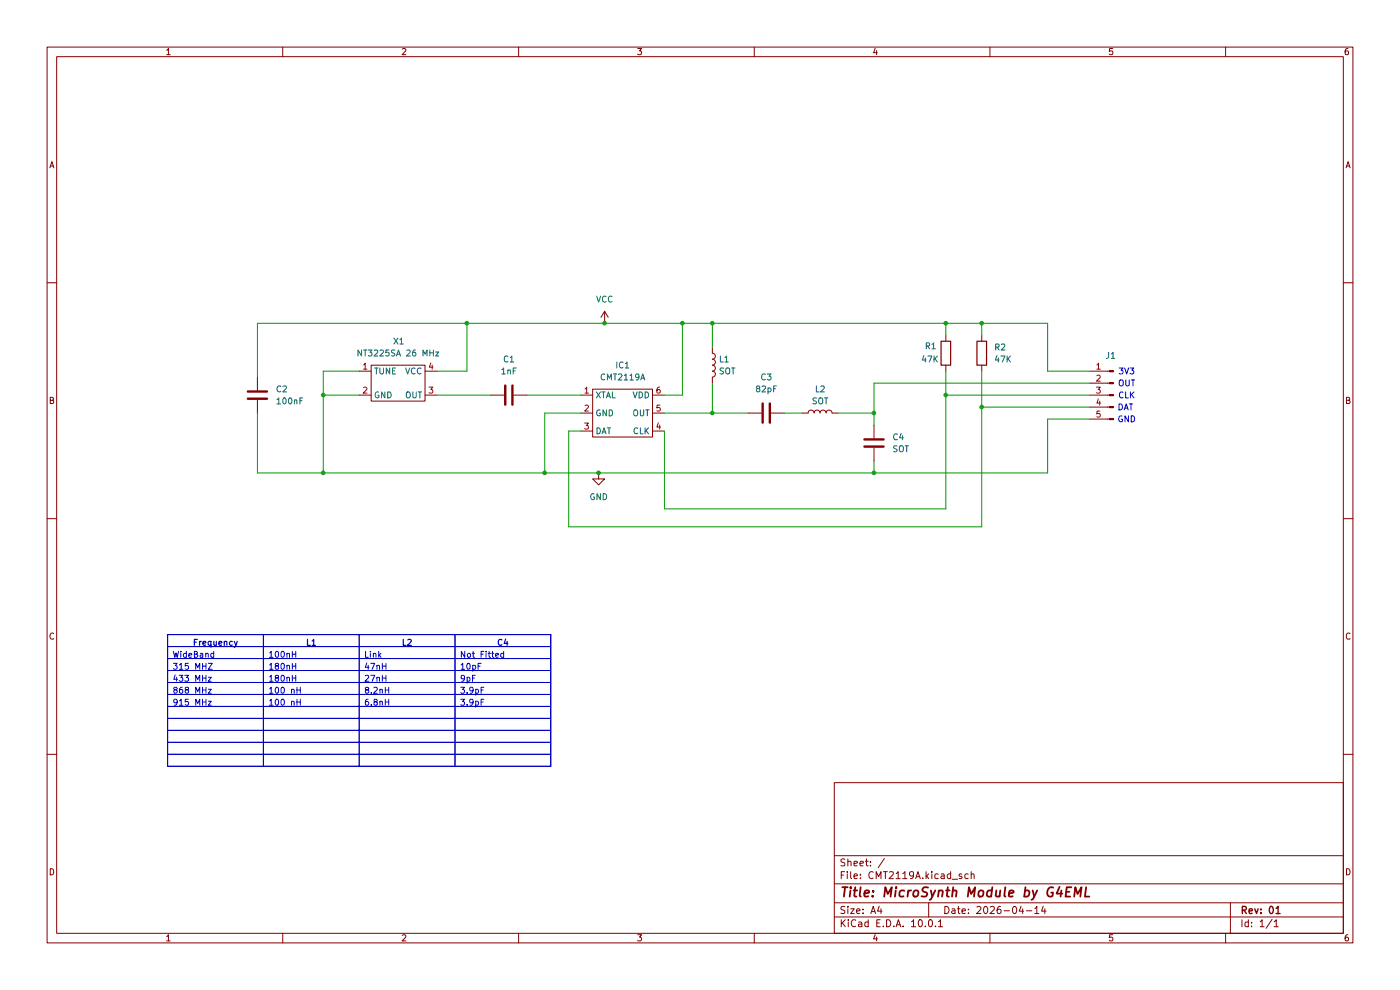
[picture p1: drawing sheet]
(kicad_sch
 (version 20260306)
 (generator "eeschema")
 (generator_version "10.0")
 (paper "A4")
 (title_block
  (title "MicroSynth Module by G4EML")
  (date "2026-04-14")
  (rev "01"))
 (lib_symbols
  (symbol "Connector:Conn_01x05_Pin"
   (pin_names
    (offset 1.016) (hide yes)) (exclude_from_sim no) (in_bom yes) (on_board yes)
   (in_pos_files yes)
   (duplicate_pin_numbers_are_jumpers no)
   (property "Reference" "J" (at 0 7.62 0) (show_name no) (do_not_autoplace no) (effects (font (size 1.27 1.27))))
   (property "Value" "Conn_01x05_Pin" (at 0 -7.62 0) (show_name no) (do_not_autoplace no) (effects (font (size 1.27 1.27))))
   (property "Footprint" "" (at 0 0 0) (show_name no) (do_not_autoplace no) (hide yes) (effects (font (size 1.27 1.27))))
   (property "Datasheet" "" (at 0 0 0) (show_name no) (do_not_autoplace no) (hide yes) (effects (font (size 1.27 1.27))))
   (property "Description" "Generic connector, single row, 01x05, script generated" (at 0 0 0) (show_name no) (do_not_autoplace no) (hide yes) (effects (font (size 1.27 1.27))))
   (property "ki_locked" "" (at 0 0 0) (show_name no) (do_not_autoplace no) (effects (font (size 1.27 1.27))))
   (symbol "Conn_01x05_Pin_1_1"
    (rectangle (start 0.8636 5.207) (end 0 4.953) (stroke (width 0.1524) (type default)) (fill (type outline)))
    (rectangle (start 0.8636 2.667) (end 0 2.413) (stroke (width 0.1524) (type default)) (fill (type outline)))
    (rectangle (start 0.8636 0.127) (end 0 -0.127) (stroke (width 0.1524) (type default)) (fill (type outline)))
    (rectangle (start 0.8636 -2.413) (end 0 -2.667) (stroke (width 0.1524) (type default)) (fill (type outline)))
    (rectangle (start 0.8636 -4.953) (end 0 -5.207) (stroke (width 0.1524) (type default)) (fill (type outline)))
    (polyline (pts (xy 1.27 5.08) (xy 0.8636 5.08)) (stroke (width 0.1524) (type default)) (fill (type none)))
    (polyline (pts (xy 1.27 2.54) (xy 0.8636 2.54)) (stroke (width 0.1524) (type default)) (fill (type none)))
    (polyline (pts (xy 1.27 0) (xy 0.8636 0)) (stroke (width 0.1524) (type default)) (fill (type none)))
    (polyline (pts (xy 1.27 -2.54) (xy 0.8636 -2.54)) (stroke (width 0.1524) (type default)) (fill (type none)))
    (polyline (pts (xy 1.27 -5.08) (xy 0.8636 -5.08)) (stroke (width 0.1524) (type default)) (fill (type none)))
    (pin passive line (at 5.08 5.08 180) (length 3.81) (name "Pin_1" (effects (font (size 1.27 1.27)))) (number "1" (effects (font (size 1.27 1.27)))))
    (pin passive line (at 5.08 2.54 180) (length 3.81) (name "Pin_2" (effects (font (size 1.27 1.27)))) (number "2" (effects (font (size 1.27 1.27)))))
    (pin passive line (at 5.08 0 180) (length 3.81) (name "Pin_3" (effects (font (size 1.27 1.27)))) (number "3" (effects (font (size 1.27 1.27)))))
    (pin passive line (at 5.08 -2.54 180) (length 3.81) (name "Pin_4" (effects (font (size 1.27 1.27)))) (number "4" (effects (font (size 1.27 1.27)))))
    (pin passive line (at 5.08 -5.08 180) (length 3.81) (name "Pin_5" (effects (font (size 1.27 1.27)))) (number "5" (effects (font (size 1.27 1.27))))))
   (embedded_fonts no))
  (symbol "Device:C"
   (pin_numbers (hide yes))
   (pin_names
    (offset 0.254)) (exclude_from_sim no) (in_bom yes) (on_board yes)
   (in_pos_files yes)
   (duplicate_pin_numbers_are_jumpers no)
   (property "Reference" "C" (at 0.635 2.54 0) (show_name no) (do_not_autoplace no) (effects (font (size 1.27 1.27)) (justify left)))
   (property "Value" "C" (at 0.635 -2.54 0) (show_name no) (do_not_autoplace no) (effects (font (size 1.27 1.27)) (justify left)))
   (property "Footprint" "" (at 0.9652 -3.81 0) (show_name no) (do_not_autoplace no) (hide yes) (effects (font (size 1.27 1.27))))
   (property "Datasheet" "" (at 0 0 0) (show_name no) (do_not_autoplace no) (hide yes) (effects (font (size 1.27 1.27))))
   (property "Description" "Unpolarized capacitor" (at 0 0 0) (show_name no) (do_not_autoplace no) (hide yes) (effects (font (size 1.27 1.27))))
   (symbol "C_0_1"
    (polyline (pts (xy -2.032 0.762) (xy 2.032 0.762)) (stroke (width 0.508) (type default)) (fill (type none)))
    (polyline (pts (xy -2.032 -0.762) (xy 2.032 -0.762)) (stroke (width 0.508) (type default)) (fill (type none))))
   (symbol "C_1_1"
    (pin passive line (at 0 3.81 270) (length 2.794) (name "" (effects (font (size 1.27 1.27)))) (number "1" (effects (font (size 1.27 1.27)))))
    (pin passive line (at 0 -3.81 90) (length 2.794) (name "" (effects (font (size 1.27 1.27)))) (number "2" (effects (font (size 1.27 1.27))))))
   (embedded_fonts no))
  (symbol "Device:L"
   (pin_numbers (hide yes))
   (pin_names
    (offset 1.016) (hide yes)) (exclude_from_sim no) (in_bom yes) (on_board yes)
   (in_pos_files yes)
   (duplicate_pin_numbers_are_jumpers no)
   (property "Reference" "L" (at -1.27 0 90) (show_name no) (do_not_autoplace no) (effects (font (size 1.27 1.27))))
   (property "Value" "L" (at 1.905 0 90) (show_name no) (do_not_autoplace no) (effects (font (size 1.27 1.27))))
   (property "Footprint" "" (at 0 0 0) (show_name no) (do_not_autoplace no) (hide yes) (effects (font (size 1.27 1.27))))
   (property "Datasheet" "" (at 0 0 0) (show_name no) (do_not_autoplace no) (hide yes) (effects (font (size 1.27 1.27))))
   (property "Description" "Inductor" (at 0 0 0) (show_name no) (do_not_autoplace no) (hide yes) (effects (font (size 1.27 1.27))))
   (symbol "L_0_1"
    (arc (start 0 2.54) (mid 0.6323 1.905) (end 0 1.27) (stroke (width 0) (type default)) (fill (type none)))
    (arc (start 0 1.27) (mid 0.6323 0.635) (end 0 0) (stroke (width 0) (type default)) (fill (type none)))
    (arc (start 0 0) (mid 0.6323 -0.635) (end 0 -1.27) (stroke (width 0) (type default)) (fill (type none)))
    (arc (start 0 -1.27) (mid 0.6323 -1.905) (end 0 -2.54) (stroke (width 0) (type default)) (fill (type none))))
   (symbol "L_1_1"
    (pin passive line (at 0 3.81 270) (length 1.27) (name "1" (effects (font (size 1.27 1.27)))) (number "1" (effects (font (size 1.27 1.27)))))
    (pin passive line (at 0 -3.81 90) (length 1.27) (name "2" (effects (font (size 1.27 1.27)))) (number "2" (effects (font (size 1.27 1.27))))))
   (embedded_fonts no))
  (symbol "Device:R"
   (pin_numbers (hide yes))
   (pin_names
    (offset 0)) (exclude_from_sim no) (in_bom yes) (on_board yes)
   (in_pos_files yes)
   (duplicate_pin_numbers_are_jumpers no)
   (property "Reference" "R" (at 2.032 0 90) (show_name no) (do_not_autoplace no) (effects (font (size 1.27 1.27))))
   (property "Value" "R" (at 0 0 90) (show_name no) (do_not_autoplace no) (effects (font (size 1.27 1.27))))
   (property "Footprint" "" (at -1.778 0 90) (show_name no) (do_not_autoplace no) (hide yes) (effects (font (size 1.27 1.27))))
   (property "Datasheet" "" (at 0 0 0) (show_name no) (do_not_autoplace no) (hide yes) (effects (font (size 1.27 1.27))))
   (property "Description" "Resistor" (at 0 0 0) (show_name no) (do_not_autoplace no) (hide yes) (effects (font (size 1.27 1.27))))
   (symbol "R_0_1"
    (rectangle (start -1.016 -2.54) (end 1.016 2.54) (stroke (width 0.254) (type default)) (fill (type none))))
   (symbol "R_1_1"
    (pin passive line (at 0 3.81 270) (length 1.27) (name "" (effects (font (size 1.27 1.27)))) (number "1" (effects (font (size 1.27 1.27)))))
    (pin passive line (at 0 -3.81 90) (length 1.27) (name "" (effects (font (size 1.27 1.27)))) (number "2" (effects (font (size 1.27 1.27))))))
   (embedded_fonts no))
  (symbol "G4EML:CMT2119A" (exclude_from_sim no) (in_bom yes) (on_board yes)
   (in_pos_files yes)
   (duplicate_pin_numbers_are_jumpers no)
   (property "Reference" "IC" (at -1.016 6.096 0) (show_name no) (do_not_autoplace no) (effects (font (size 1.27 1.27))))
   (property "Value" "CMT2119A" (at 0 -6.35 0) (show_name no) (do_not_autoplace no) (effects (font (size 1.27 1.27))))
   (property "Footprint" "Package_TO_SOT_SMD:SOT-23-6" (at 0 0 0) (show_name no) (do_not_autoplace no) (hide yes) (effects (font (size 1.27 1.27))))
   (property "Datasheet" "" (at 0 0 0) (show_name no) (do_not_autoplace no) (hide yes) (effects (font (size 1.27 1.27))))
   (property "Description" "" (at 0 0 0) (show_name no) (do_not_autoplace no) (hide yes) (effects (font (size 1.27 1.27))))
   (symbol "CMT2119A_0_1"
    (rectangle (start -6.35 5.08) (end 6.35 -5.08) (stroke (width 0) (type default)) (fill (type none))))
   (symbol "CMT2119A_1_1"
    (pin input line (at -8.89 3.81 0) (length 2.54) (name "XTAL" (effects (font (size 1.27 1.27)))) (number "1" (effects (font (size 1.27 1.27)))))
    (pin power_in line (at -8.89 0 0) (length 2.54) (name "GND" (effects (font (size 1.27 1.27)))) (number "2" (effects (font (size 1.27 1.27)))))
    (pin bidirectional line (at -8.89 -3.81 0) (length 2.54) (name "DAT" (effects (font (size 1.27 1.27)))) (number "3" (effects (font (size 1.27 1.27)))))
    (pin input line (at 8.89 -3.81 180) (length 2.54) (name "CLK" (effects (font (size 1.27 1.27)))) (number "4" (effects (font (size 1.27 1.27)))))
    (pin output line (at 8.89 0 180) (length 2.54) (name "OUT" (effects (font (size 1.27 1.27)))) (number "5" (effects (font (size 1.27 1.27)))))
    (pin power_in line (at 8.89 3.81 180) (length 2.54) (name "VDD" (effects (font (size 1.27 1.27)))) (number "6" (effects (font (size 1.27 1.27))))))
   (embedded_fonts no))
  (symbol "G4EML:NT3225SA" (exclude_from_sim no) (in_bom yes) (on_board yes)
   (in_pos_files yes)
   (duplicate_pin_numbers_are_jumpers no)
   (property "Reference" "X" (at 0.508 4.826 0) (show_name no) (do_not_autoplace no) (effects (font (size 1.27 1.27))))
   (property "Value" "NT3225SA" (at 2.032 -5.334 0) (show_name no) (do_not_autoplace no) (effects (font (size 1.27 1.27))))
   (property "Footprint" "Crystal:Crystal_SMD_3225-4Pin_3.2x2.5mm" (at 0 0 0) (show_name no) (do_not_autoplace no) (hide yes) (effects (font (size 1.27 1.27))))
   (property "Datasheet" "" (at 0 0 0) (show_name no) (do_not_autoplace no) (hide yes) (effects (font (size 1.27 1.27))))
   (property "Description" "" (at 0 0 0) (show_name no) (do_not_autoplace no) (hide yes) (effects (font (size 1.27 1.27))))
   (symbol "NT3225SA_0_1"
    (rectangle (start -3.81 3.81) (end 7.62 -3.81) (stroke (width 0) (type default)) (fill (type none))))
   (symbol "NT3225SA_1_1"
    (pin input line (at -6.35 2.54 0) (length 2.54) (name "TUNE" (effects (font (size 1.27 1.27)))) (number "1" (effects (font (size 1.27 1.27)))))
    (pin power_in line (at -6.35 -2.54 0) (length 2.54) (name "GND" (effects (font (size 1.27 1.27)))) (number "2" (effects (font (size 1.27 1.27)))))
    (pin output line (at 10.16 -2.54 180) (length 2.54) (name "OUT" (effects (font (size 1.27 1.27)))) (number "3" (effects (font (size 1.27 1.27)))))
    (pin output line (at 10.16 2.54 180) (length 2.54) (name "VCC" (effects (font (size 1.27 1.27)))) (number "4" (effects (font (size 1.27 1.27))))))
   (embedded_fonts no))
  (symbol "power:GND"
   (power global)
   (pin_numbers (hide yes))
   (pin_names
    (offset 0) (hide yes)) (exclude_from_sim no) (in_bom yes) (on_board yes)
   (in_pos_files yes)
   (duplicate_pin_numbers_are_jumpers no)
   (property "Reference" "#PWR" (at 0 -6.35 0) (show_name no) (do_not_autoplace no) (hide yes) (effects (font (size 1.27 1.27))))
   (property "Value" "GND" (at 0 -3.81 0) (show_name no) (do_not_autoplace no) (effects (font (size 1.27 1.27))))
   (property "Footprint" "" (at 0 0 0) (show_name no) (do_not_autoplace no) (hide yes) (effects (font (size 1.27 1.27))))
   (property "Datasheet" "" (at 0 0 0) (show_name no) (do_not_autoplace no) (hide yes) (effects (font (size 1.27 1.27))))
   (property "Description" "Power symbol creates a global label with name \"GND\" , ground" (at 0 0 0) (show_name no) (do_not_autoplace no) (hide yes) (effects (font (size 1.27 1.27))))
   (symbol "GND_0_1"
    (polyline (pts (xy 0 0) (xy 0 -1.27) (xy 1.27 -1.27) (xy 0 -2.54) (xy -1.27 -1.27) (xy 0 -1.27)) (stroke (width 0) (type default)) (fill (type none))))
   (symbol "GND_1_1"
    (pin power_in line (at 0 0 270) (length 0) (name "" (effects (font (size 1.27 1.27)))) (number "1" (effects (font (size 1.27 1.27))))))
   (embedded_fonts no))
  (symbol "power:VCC"
   (power global)
   (pin_numbers (hide yes))
   (pin_names
    (offset 0) (hide yes)) (exclude_from_sim no) (in_bom yes) (on_board yes)
   (in_pos_files yes)
   (duplicate_pin_numbers_are_jumpers no)
   (property "Reference" "#PWR" (at 0 -3.81 0) (show_name no) (do_not_autoplace no) (hide yes) (effects (font (size 1.27 1.27))))
   (property "Value" "VCC" (at 0 3.556 0) (show_name no) (do_not_autoplace no) (effects (font (size 1.27 1.27))))
   (property "Footprint" "" (at 0 0 0) (show_name no) (do_not_autoplace no) (hide yes) (effects (font (size 1.27 1.27))))
   (property "Datasheet" "" (at 0 0 0) (show_name no) (do_not_autoplace no) (hide yes) (effects (font (size 1.27 1.27))))
   (property "Description" "Power symbol creates a global label with name \"VCC\"" (at 0 0 0) (show_name no) (do_not_autoplace no) (hide yes) (effects (font (size 1.27 1.27))))
   (symbol "VCC_0_1"
    (polyline (pts (xy -0.762 1.27) (xy 0 2.54)) (stroke (width 0) (type default)) (fill (type none)))
    (polyline (pts (xy 0 2.54) (xy 0.762 1.27)) (stroke (width 0) (type default)) (fill (type none)))
    (polyline (pts (xy 0 0) (xy 0 2.54)) (stroke (width 0) (type default)) (fill (type none))))
   (symbol "VCC_1_1"
    (pin power_in line (at 0 0 90) (length 0) (name "" (effects (font (size 1.27 1.27)))) (number "1" (effects (font (size 1.27 1.27))))))
   (embedded_fonts no)))
 (text "CLK"
  (exclude_from_sim no)
  (at 239.014 84.074 0)
  (effects (font (size 1.27 1.27))))
 (text "3V3"
  (exclude_from_sim no)
  (at 239.014 78.994 0)
  (effects (font (size 1.27 1.27))))
 (text "DAT"
  (exclude_from_sim no)
  (at 238.76 86.614 0)
  (effects (font (size 1.27 1.27))))
 (text "OUT"
  (exclude_from_sim no)
  (at 239.014 81.534 0)
  (effects (font (size 1.27 1.27))))
 (text "GND"
  (exclude_from_sim no)
  (at 239.014 89.154 0)
  (effects (font (size 1.27 1.27))))
 (junction
  (at 208.28 86.36)
  (diameter 0)
  (color 0 0 0 0))
 (junction
  (at 144.78 68.58)
  (diameter 0)
  (color 0 0 0 0))
 (junction
  (at 99.06 68.58)
  (diameter 0)
  (color 0 0 0 0))
 (junction
  (at 128.27 68.58)
  (diameter 0)
  (color 0 0 0 0))
 (junction
  (at 127 100.33)
  (diameter 0)
  (color 0 0 0 0))
 (junction
  (at 185.42 87.63)
  (diameter 0)
  (color 0 0 0 0))
 (junction
  (at 151.13 87.63)
  (diameter 0)
  (color 0 0 0 0))
 (junction
  (at 200.66 68.58)
  (diameter 0)
  (color 0 0 0 0))
 (junction
  (at 208.28 68.58)
  (diameter 0)
  (color 0 0 0 0))
 (junction
  (at 68.58 83.82)
  (diameter 0)
  (color 0 0 0 0))
 (junction
  (at 115.57 100.33)
  (diameter 0)
  (color 0 0 0 0))
 (junction
  (at 151.13 68.58)
  (diameter 0)
  (color 0 0 0 0))
 (junction
  (at 68.58 100.33)
  (diameter 0)
  (color 0 0 0 0))
 (junction
  (at 200.66 83.82)
  (diameter 0)
  (color 0 0 0 0))
 (junction
  (at 185.42 100.33)
  (diameter 0)
  (color 0 0 0 0))
 (wire
  (pts (xy 120.65 91.44) (xy 123.19 91.44))
  (stroke (width 0) (type default)))
 (wire
  (pts (xy 231.14 88.9) (xy 222.25 88.9))
  (stroke (width 0) (type default)))
 (wire
  (pts (xy 208.28 68.58) (xy 208.28 71.12))
  (stroke (width 0) (type default)))
 (wire
  (pts (xy 200.66 68.58) (xy 208.28 68.58))
  (stroke (width 0) (type default)))
 (wire
  (pts (xy 140.97 107.95) (xy 140.97 91.44))
  (stroke (width 0) (type default)))
 (wire
  (pts (xy 92.71 83.82) (xy 104.14 83.82))
  (stroke (width 0) (type default)))
 (wire
  (pts (xy 76.2 83.82) (xy 68.58 83.82))
  (stroke (width 0) (type default)))
 (wire
  (pts (xy 208.28 86.36) (xy 208.28 111.76))
  (stroke (width 0) (type default)))
 (wire
  (pts (xy 200.66 83.82) (xy 231.14 83.82))
  (stroke (width 0) (type default)))
 (wire
  (pts (xy 222.25 68.58) (xy 222.25 78.74))
  (stroke (width 0) (type default)))
 (wire
  (pts (xy 208.28 78.74) (xy 208.28 86.36))
  (stroke (width 0) (type default)))
 (wire
  (pts (xy 185.42 97.79) (xy 185.42 100.33))
  (stroke (width 0) (type default)))
 (wire
  (pts (xy 120.65 111.76) (xy 120.65 91.44))
  (stroke (width 0) (type default)))
 (wire
  (pts (xy 166.37 87.63) (xy 170.18 87.63))
  (stroke (width 0) (type default)))
 (wire
  (pts (xy 144.78 68.58) (xy 151.13 68.58))
  (stroke (width 0) (type default)))
 (wire
  (pts (xy 208.28 86.36) (xy 231.14 86.36))
  (stroke (width 0) (type default)))
 (wire
  (pts (xy 208.28 68.58) (xy 222.25 68.58))
  (stroke (width 0) (type default)))
 (wire
  (pts (xy 123.19 87.63) (xy 115.57 87.63))
  (stroke (width 0) (type default)))
 (wire
  (pts (xy 140.97 107.95) (xy 200.66 107.95))
  (stroke (width 0) (type default)))
 (wire
  (pts (xy 185.42 100.33) (xy 222.25 100.33))
  (stroke (width 0) (type default)))
 (wire
  (pts (xy 208.28 111.76) (xy 120.65 111.76))
  (stroke (width 0) (type default)))
 (wire
  (pts (xy 231.14 81.28) (xy 185.42 81.28))
  (stroke (width 0) (type default)))
 (wire
  (pts (xy 54.61 68.58) (xy 54.61 80.01))
  (stroke (width 0) (type default)))
 (wire
  (pts (xy 99.06 78.74) (xy 99.06 68.58))
  (stroke (width 0) (type default)))
 (wire
  (pts (xy 111.76 83.82) (xy 123.19 83.82))
  (stroke (width 0) (type default)))
 (wire
  (pts (xy 144.78 83.82) (xy 144.78 68.58))
  (stroke (width 0) (type default)))
 (wire
  (pts (xy 115.57 100.33) (xy 68.58 100.33))
  (stroke (width 0) (type default)))
 (wire
  (pts (xy 151.13 87.63) (xy 158.75 87.63))
  (stroke (width 0) (type default)))
 (wire
  (pts (xy 127 100.33) (xy 115.57 100.33))
  (stroke (width 0) (type default)))
 (wire
  (pts (xy 151.13 68.58) (xy 151.13 73.66))
  (stroke (width 0) (type default)))
 (wire
  (pts (xy 92.71 78.74) (xy 99.06 78.74))
  (stroke (width 0) (type default)))
 (wire
  (pts (xy 128.27 68.58) (xy 144.78 68.58))
  (stroke (width 0) (type default)))
 (wire
  (pts (xy 140.97 83.82) (xy 144.78 83.82))
  (stroke (width 0) (type default)))
 (wire
  (pts (xy 200.66 68.58) (xy 200.66 71.12))
  (stroke (width 0) (type default)))
 (wire
  (pts (xy 185.42 87.63) (xy 177.8 87.63))
  (stroke (width 0) (type default)))
 (wire
  (pts (xy 151.13 68.58) (xy 200.66 68.58))
  (stroke (width 0) (type default)))
 (wire
  (pts (xy 99.06 68.58) (xy 54.61 68.58))
  (stroke (width 0) (type default)))
 (wire
  (pts (xy 200.66 107.95) (xy 200.66 83.82))
  (stroke (width 0) (type default)))
 (wire
  (pts (xy 185.42 90.17) (xy 185.42 87.63))
  (stroke (width 0) (type default)))
 (wire
  (pts (xy 151.13 87.63) (xy 151.13 81.28))
  (stroke (width 0) (type default)))
 (wire
  (pts (xy 76.2 78.74) (xy 68.58 78.74))
  (stroke (width 0) (type default)))
 (wire
  (pts (xy 200.66 78.74) (xy 200.66 83.82))
  (stroke (width 0) (type default)))
 (wire
  (pts (xy 54.61 100.33) (xy 54.61 87.63))
  (stroke (width 0) (type default)))
 (wire
  (pts (xy 185.42 81.28) (xy 185.42 87.63))
  (stroke (width 0) (type default)))
 (wire
  (pts (xy 68.58 83.82) (xy 68.58 100.33))
  (stroke (width 0) (type default)))
 (wire
  (pts (xy 68.58 78.74) (xy 68.58 83.82))
  (stroke (width 0) (type default)))
 (wire
  (pts (xy 99.06 68.58) (xy 128.27 68.58))
  (stroke (width 0) (type default)))
 (wire
  (pts (xy 140.97 87.63) (xy 151.13 87.63))
  (stroke (width 0) (type default)))
 (wire
  (pts (xy 68.58 100.33) (xy 54.61 100.33))
  (stroke (width 0) (type default)))
 (wire
  (pts (xy 222.25 88.9) (xy 222.25 100.33))
  (stroke (width 0) (type default)))
 (wire
  (pts (xy 222.25 78.74) (xy 231.14 78.74))
  (stroke (width 0) (type default)))
 (wire
  (pts (xy 115.57 87.63) (xy 115.57 100.33))
  (stroke (width 0) (type default)))
 (wire
  (pts (xy 127 100.33) (xy 185.42 100.33))
  (stroke (width 0) (type default)))
 (table
  (column_count 4)
  (border
   (external yes)
   (header yes) (stroke (width 0.2032) (type solid)))
  (separators
   (rows yes)
   (cols yes) (stroke (width 0) (type solid)))
  (column_widths 20.32 20.32 20.32 20.32)
  (row_heights 2.54 2.54 2.54 2.54 2.54 2.54 2.54 2.54 2.54 2.54 2.54)
  (cells
   (table_cell "Frequency" (exclude_from_sim no) (at 35.56 134.62 0) (size 20.32 2.54)
    (margins 0.9525 0.9525 0.9525 0.9525)
    (span 1 1) (fill (type none)) (effects (font (size 1.27 1.27) (thickness 0.254)
    (bold yes)) (justify top)))
   (table_cell "L1" (exclude_from_sim no) (at 55.88 134.62 0) (size 20.32 2.54)
    (margins 0.9525 0.9525 0.9525 0.9525)
    (span 1 1) (fill (type none)) (effects (font (size 1.27 1.27) (thickness 0.254)
    (bold yes)) (justify top)))
   (table_cell "L2" (exclude_from_sim no) (at 76.2 134.62 0) (size 20.32 2.54)
    (margins 0.9525 0.9525 0.9525 0.9525)
    (span 1 1) (fill (type none)) (effects (font (size 1.27 1.27) (thickness 0.254)
    (bold yes)) (justify top)))
   (table_cell "C4" (exclude_from_sim no) (at 96.52 134.62 0) (size 20.32 2.54)
    (margins 0.9525 0.9525 0.9525 0.9525)
    (span 1 1) (fill (type none)) (effects (font (size 1.27 1.27) (thickness 0.254)
    (bold yes)) (justify top)))
   (table_cell "WideBand" (exclude_from_sim no) (at 35.56 137.16 0) (size 20.32 2.54)
    (margins 0.9525 0.9525 0.9525 0.9525)
    (span 1 1) (fill (type none)) (effects (font (size 1.27 1.27)) (justify left top)))
   (table_cell "100nH" (exclude_from_sim no) (at 55.88 137.16 0) (size 20.32 2.54)
    (margins 0.9525 0.9525 0.9525 0.9525)
    (span 1 1) (fill (type none)) (effects (font (size 1.27 1.27)) (justify left top)))
   (table_cell "Link" (exclude_from_sim no) (at 76.2 137.16 0) (size 20.32 2.54)
    (margins 0.9525 0.9525 0.9525 0.9525)
    (span 1 1) (fill (type none)) (effects (font (size 1.27 1.27)) (justify left top)))
   (table_cell "Not Fitted" (exclude_from_sim no) (at 96.52 137.16 0) (size 20.32 2.54)
    (margins 0.9525 0.9525 0.9525 0.9525)
    (span 1 1) (fill (type none)) (effects (font (size 1.27 1.27)) (justify left top)))
   (table_cell "315 MHZ" (exclude_from_sim no) (at 35.56 139.7 0) (size 20.32 2.54)
    (margins 0.9525 0.9525 0.9525 0.9525)
    (span 1 1) (fill (type none)) (effects (font (size 1.27 1.27)) (justify left top)))
   (table_cell "180nH" (exclude_from_sim no) (at 55.88 139.7 0) (size 20.32 2.54)
    (margins 0.9525 0.9525 0.9525 0.9525)
    (span 1 1) (fill (type none)) (effects (font (size 1.27 1.27)) (justify left top)))
   (table_cell "47nH" (exclude_from_sim no) (at 76.2 139.7 0) (size 20.32 2.54)
    (margins 0.9525 0.9525 0.9525 0.9525)
    (span 1 1) (fill (type none)) (effects (font (size 1.27 1.27)) (justify left top)))
   (table_cell "10pF" (exclude_from_sim no) (at 96.52 139.7 0) (size 20.32 2.54)
    (margins 0.9525 0.9525 0.9525 0.9525)
    (span 1 1) (fill (type none)) (effects (font (size 1.27 1.27)) (justify left top)))
   (table_cell "433 MHz" (exclude_from_sim no) (at 35.56 142.24 0) (size 20.32 2.54)
    (margins 0.9525 0.9525 0.9525 0.9525)
    (span 1 1) (fill (type none)) (effects (font (size 1.27 1.27)) (justify left top)))
   (table_cell "180nH" (exclude_from_sim no) (at 55.88 142.24 0) (size 20.32 2.54)
    (margins 0.9525 0.9525 0.9525 0.9525)
    (span 1 1) (fill (type none)) (effects (font (size 1.27 1.27)) (justify left top)))
   (table_cell "27nH" (exclude_from_sim no) (at 76.2 142.24 0) (size 20.32 2.54)
    (margins 0.9525 0.9525 0.9525 0.9525)
    (span 1 1) (fill (type none)) (effects (font (size 1.27 1.27)) (justify left top)))
   (table_cell "9pF" (exclude_from_sim no) (at 96.52 142.24 0) (size 20.32 2.54)
    (margins 0.9525 0.9525 0.9525 0.9525)
    (span 1 1) (fill (type none)) (effects (font (size 1.27 1.27)) (justify left top)))
   (table_cell "868 MHz" (exclude_from_sim no) (at 35.56 144.78 0) (size 20.32 2.54)
    (margins 0.9525 0.9525 0.9525 0.9525)
    (span 1 1) (fill (type none)) (effects (font (size 1.27 1.27)) (justify left top)))
   (table_cell "100 nH" (exclude_from_sim no) (at 55.88 144.78 0) (size 20.32 2.54)
    (margins 0.9525 0.9525 0.9525 0.9525)
    (span 1 1) (fill (type none)) (effects (font (size 1.27 1.27)) (justify left top)))
   (table_cell "8.2nH" (exclude_from_sim no) (at 76.2 144.78 0) (size 20.32 2.54)
    (margins 0.9525 0.9525 0.9525 0.9525)
    (span 1 1) (fill (type none)) (effects (font (size 1.27 1.27)) (justify left top)))
   (table_cell "3.9pF" (exclude_from_sim no) (at 96.52 144.78 0) (size 20.32 2.54)
    (margins 0.9525 0.9525 0.9525 0.9525)
    (span 1 1) (fill (type none)) (effects (font (size 1.27 1.27)) (justify left top)))
   (table_cell "915 MHz" (exclude_from_sim no) (at 35.56 147.32 0) (size 20.32 2.54)
    (margins 0.9525 0.9525 0.9525 0.9525)
    (span 1 1) (fill (type none)) (effects (font (size 1.27 1.27)) (justify left top)))
   (table_cell "100 nH" (exclude_from_sim no) (at 55.88 147.32 0) (size 20.32 2.54)
    (margins 0.9525 0.9525 0.9525 0.9525)
    (span 1 1) (fill (type none)) (effects (font (size 1.27 1.27)) (justify left top)))
   (table_cell "6.8nH" (exclude_from_sim no) (at 76.2 147.32 0) (size 20.32 2.54)
    (margins 0.9525 0.9525 0.9525 0.9525)
    (span 1 1) (fill (type none)) (effects (font (size 1.27 1.27)) (justify left top)))
   (table_cell "3.9pF" (exclude_from_sim no) (at 96.52 147.32 0) (size 20.32 2.54)
    (margins 0.9525 0.9525 0.9525 0.9525)
    (span 1 1) (fill (type none)) (effects (font (size 1.27 1.27)) (justify left top)))
   (table_cell "" (exclude_from_sim no) (at 35.56 149.86 0) (size 20.32 2.54)
    (margins 0.9525 0.9525 0.9525 0.9525)
    (span 1 1) (fill (type none)) (effects (font (size 1.27 1.27)) (justify left top)))
   (table_cell "" (exclude_from_sim no) (at 55.88 149.86 0) (size 20.32 2.54)
    (margins 0.9525 0.9525 0.9525 0.9525)
    (span 1 1) (fill (type none)) (effects (font (size 1.27 1.27)) (justify left top)))
   (table_cell "" (exclude_from_sim no) (at 76.2 149.86 0) (size 20.32 2.54)
    (margins 0.9525 0.9525 0.9525 0.9525)
    (span 1 1) (fill (type none)) (effects (font (size 1.27 1.27)) (justify left top)))
   (table_cell "" (exclude_from_sim no) (at 96.52 149.86 0) (size 20.32 2.54)
    (margins 0.9525 0.9525 0.9525 0.9525)
    (span 1 1) (fill (type none)) (effects (font (size 1.27 1.27)) (justify left top)))
   (table_cell "" (exclude_from_sim no) (at 35.56 152.4 0) (size 20.32 2.54)
    (margins 0.9525 0.9525 0.9525 0.9525)
    (span 1 1) (fill (type none)) (effects (font (size 1.27 1.27)) (justify left top)))
   (table_cell "" (exclude_from_sim no) (at 55.88 152.4 0) (size 20.32 2.54)
    (margins 0.9525 0.9525 0.9525 0.9525)
    (span 1 1) (fill (type none)) (effects (font (size 1.27 1.27)) (justify left top)))
   (table_cell "" (exclude_from_sim no) (at 76.2 152.4 0) (size 20.32 2.54)
    (margins 0.9525 0.9525 0.9525 0.9525)
    (span 1 1) (fill (type none)) (effects (font (size 1.27 1.27)) (justify left top)))
   (table_cell "" (exclude_from_sim no) (at 96.52 152.4 0) (size 20.32 2.54)
    (margins 0.9525 0.9525 0.9525 0.9525)
    (span 1 1) (fill (type none)) (effects (font (size 1.27 1.27)) (justify left top)))
   (table_cell "" (exclude_from_sim no) (at 35.56 154.94 0) (size 20.32 2.54)
    (margins 0.9525 0.9525 0.9525 0.9525)
    (span 1 1) (fill (type none)) (effects (font (size 1.27 1.27)) (justify left top)))
   (table_cell "" (exclude_from_sim no) (at 55.88 154.94 0) (size 20.32 2.54)
    (margins 0.9525 0.9525 0.9525 0.9525)
    (span 1 1) (fill (type none)) (effects (font (size 1.27 1.27)) (justify left top)))
   (table_cell "" (exclude_from_sim no) (at 76.2 154.94 0) (size 20.32 2.54)
    (margins 0.9525 0.9525 0.9525 0.9525)
    (span 1 1) (fill (type none)) (effects (font (size 1.27 1.27)) (justify left top)))
   (table_cell "" (exclude_from_sim no) (at 96.52 154.94 0) (size 20.32 2.54)
    (margins 0.9525 0.9525 0.9525 0.9525)
    (span 1 1) (fill (type none)) (effects (font (size 1.27 1.27)) (justify left top)))
   (table_cell "" (exclude_from_sim no) (at 35.56 157.48 0) (size 20.32 2.54)
    (margins 0.9525 0.9525 0.9525 0.9525)
    (span 1 1) (fill (type none)) (effects (font (size 1.27 1.27)) (justify left top)))
   (table_cell "" (exclude_from_sim no) (at 55.88 157.48 0) (size 20.32 2.54)
    (margins 0.9525 0.9525 0.9525 0.9525)
    (span 1 1) (fill (type none)) (effects (font (size 1.27 1.27)) (justify left top)))
   (table_cell "" (exclude_from_sim no) (at 76.2 157.48 0) (size 20.32 2.54)
    (margins 0.9525 0.9525 0.9525 0.9525)
    (span 1 1) (fill (type none)) (effects (font (size 1.27 1.27)) (justify left top)))
   (table_cell "" (exclude_from_sim no) (at 96.52 157.48 0) (size 20.32 2.54)
    (margins 0.9525 0.9525 0.9525 0.9525)
    (span 1 1) (fill (type none)) (effects (font (size 1.27 1.27)) (justify left top)))
   (table_cell "" (exclude_from_sim no) (at 35.56 160.02 0) (size 20.32 2.54)
    (margins 0.9525 0.9525 0.9525 0.9525)
    (span 1 1) (fill (type none)) (effects (font (size 1.27 1.27)) (justify left top)))
   (table_cell "" (exclude_from_sim no) (at 55.88 160.02 0) (size 20.32 2.54)
    (margins 0.9525 0.9525 0.9525 0.9525)
    (span 1 1) (fill (type none)) (effects (font (size 1.27 1.27)) (justify left top)))
   (table_cell "" (exclude_from_sim no) (at 76.2 160.02 0) (size 20.32 2.54)
    (margins 0.9525 0.9525 0.9525 0.9525)
    (span 1 1) (fill (type none)) (effects (font (size 1.27 1.27)) (justify left top)))
   (table_cell "" (exclude_from_sim no) (at 96.52 160.02 0) (size 20.32 2.54)
    (margins 0.9525 0.9525 0.9525 0.9525)
    (span 1 1) (fill (type none)) (effects (font (size 1.27 1.27)) (justify left top)))))
 (symbol
  (lib_id "Device:L")
  (at 173.99 87.63 90)
  (unit 1)
  (body_style 1)
  (exclude_from_sim no)
  (in_bom yes)
  (on_board yes)
  (in_pos_files yes)
  (dnp no)
  (fields_autoplaced yes)
  (property "Reference" "L2" (at 173.99 82.55 90) (show_name no) (do_not_autoplace no) (effects (font (size 1.27 1.27))))
  (property "Value" "SOT" (at 173.99 85.09 90) (show_name no) (do_not_autoplace no) (effects (font (size 1.27 1.27))))
  (property "Footprint" "Inductor_SMD:L_0805_2012Metric" (at 173.99 87.63 0) (hide yes) (show_name no) (do_not_autoplace no) (effects (font (size 1.27 1.27))))
  (property "Datasheet" "" (at 173.99 87.63 0) (hide yes) (show_name no) (do_not_autoplace no) (effects (font (size 1.27 1.27))))
  (property "Description" "Inductor" (at 173.99 87.63 0) (hide yes) (show_name no) (do_not_autoplace no) (effects (font (size 1.27 1.27))))
  (pin "1")
  (pin "2"))
 (symbol
  (lib_id "Device:C")
  (at 107.95 83.82 90)
  (unit 1)
  (body_style 1)
  (exclude_from_sim no)
  (in_bom yes)
  (on_board yes)
  (in_pos_files yes)
  (dnp no)
  (fields_autoplaced yes)
  (property "Reference" "C1" (at 107.95 76.2 90) (show_name no) (do_not_autoplace no) (effects (font (size 1.27 1.27))))
  (property "Value" "1nF" (at 107.95 78.74 90) (show_name no) (do_not_autoplace no) (effects (font (size 1.27 1.27))))
  (property "Footprint" "Capacitor_SMD:C_0805_2012Metric" (at 111.76 82.8548 0) (hide yes) (show_name no) (do_not_autoplace no) (effects (font (size 1.27 1.27))))
  (property "Datasheet" "" (at 107.95 83.82 0) (hide yes) (show_name no) (do_not_autoplace no) (effects (font (size 1.27 1.27))))
  (property "Description" "Unpolarized capacitor" (at 107.95 83.82 0) (hide yes) (show_name no) (do_not_autoplace no) (effects (font (size 1.27 1.27))))
  (pin "1")
  (pin "2"))
 (symbol
  (lib_id "G4EML:CMT2119A")
  (at 132.08 87.63 0)
  (unit 1)
  (body_style 1)
  (exclude_from_sim no)
  (in_bom yes)
  (on_board yes)
  (in_pos_files yes)
  (dnp no)
  (fields_autoplaced yes)
  (property "Reference" "IC1" (at 132.08 77.47 0) (show_name no) (do_not_autoplace no) (effects (font (size 1.27 1.27))))
  (property "Value" "CMT2119A" (at 132.08 80.01 0) (show_name no) (do_not_autoplace no) (effects (font (size 1.27 1.27))))
  (property "Footprint" "Package_TO_SOT_SMD:SOT-23-6" (at 132.08 87.63 0) (hide yes) (show_name no) (do_not_autoplace no) (effects (font (size 1.27 1.27))))
  (property "Datasheet" "" (at 132.08 87.63 0) (hide yes) (show_name no) (do_not_autoplace no) (effects (font (size 1.27 1.27))))
  (property "Description" "" (at 132.08 87.63 0) (hide yes) (show_name no) (do_not_autoplace no) (effects (font (size 1.27 1.27))))
  (pin "2")
  (pin "1")
  (pin "3")
  (pin "6")
  (pin "5")
  (pin "4"))
 (symbol
  (lib_id "Device:C")
  (at 185.42 93.98 0)
  (unit 1)
  (body_style 1)
  (exclude_from_sim no)
  (in_bom yes)
  (on_board yes)
  (in_pos_files yes)
  (dnp no)
  (fields_autoplaced yes)
  (property "Reference" "C4" (at 189.23 92.7099 0) (show_name no) (do_not_autoplace no) (effects (font (size 1.27 1.27)) (justify left)))
  (property "Value" "SOT" (at 189.23 95.2499 0) (show_name no) (do_not_autoplace no) (effects (font (size 1.27 1.27)) (justify left)))
  (property "Footprint" "Capacitor_SMD:C_0805_2012Metric" (at 186.3852 97.79 0) (hide yes) (show_name no) (do_not_autoplace no) (effects (font (size 1.27 1.27))))
  (property "Datasheet" "" (at 185.42 93.98 0) (hide yes) (show_name no) (do_not_autoplace no) (effects (font (size 1.27 1.27))))
  (property "Description" "Unpolarized capacitor" (at 185.42 93.98 0) (hide yes) (show_name no) (do_not_autoplace no) (effects (font (size 1.27 1.27))))
  (pin "2")
  (pin "1"))
 (symbol
  (lib_id "Device:R")
  (at 208.28 74.93 0)
  (unit 1)
  (body_style 1)
  (exclude_from_sim no)
  (in_bom yes)
  (on_board yes)
  (in_pos_files yes)
  (dnp no)
  (fields_autoplaced yes)
  (property "Reference" "R2" (at 210.82 73.6599 0) (show_name no) (do_not_autoplace no) (effects (font (size 1.27 1.27)) (justify left)))
  (property "Value" "47K" (at 210.82 76.1999 0) (show_name no) (do_not_autoplace no) (effects (font (size 1.27 1.27)) (justify left)))
  (property "Footprint" "Resistor_SMD:R_0805_2012Metric" (at 206.502 74.93 90) (hide yes) (show_name no) (do_not_autoplace no) (effects (font (size 1.27 1.27))))
  (property "Datasheet" "" (at 208.28 74.93 0) (hide yes) (show_name no) (do_not_autoplace no) (effects (font (size 1.27 1.27))))
  (property "Description" "Resistor" (at 208.28 74.93 0) (hide yes) (show_name no) (do_not_autoplace no) (effects (font (size 1.27 1.27))))
  (pin "1")
  (pin "2"))
 (symbol
  (lib_id "Device:R")
  (at 200.66 74.93 0)
  (unit 1)
  (body_style 1)
  (exclude_from_sim no)
  (in_bom yes)
  (on_board yes)
  (in_pos_files yes)
  (dnp no)
  (property "Reference" "R1" (at 196.088 73.406 0) (show_name no) (do_not_autoplace no) (effects (font (size 1.27 1.27)) (justify left)))
  (property "Value" "47K" (at 195.326 76.2 0) (show_name no) (do_not_autoplace no) (effects (font (size 1.27 1.27)) (justify left)))
  (property "Footprint" "Resistor_SMD:R_0805_2012Metric" (at 198.882 74.93 90) (hide yes) (show_name no) (do_not_autoplace no) (effects (font (size 1.27 1.27))))
  (property "Datasheet" "" (at 200.66 74.93 0) (hide yes) (show_name no) (do_not_autoplace no) (effects (font (size 1.27 1.27))))
  (property "Description" "Resistor" (at 200.66 74.93 0) (hide yes) (show_name no) (do_not_autoplace no) (effects (font (size 1.27 1.27))))
  (pin "2")
  (pin "1"))
 (symbol
  (lib_id "Device:C")
  (at 54.61 83.82 0)
  (unit 1)
  (body_style 1)
  (exclude_from_sim no)
  (in_bom yes)
  (on_board yes)
  (in_pos_files yes)
  (dnp no)
  (fields_autoplaced yes)
  (property "Reference" "C2" (at 58.42 82.5499 0) (show_name no) (do_not_autoplace no) (effects (font (size 1.27 1.27)) (justify left)))
  (property "Value" "100nF" (at 58.42 85.0899 0) (show_name no) (do_not_autoplace no) (effects (font (size 1.27 1.27)) (justify left)))
  (property "Footprint" "Capacitor_SMD:C_0805_2012Metric" (at 55.5752 87.63 0) (hide yes) (show_name no) (do_not_autoplace no) (effects (font (size 1.27 1.27))))
  (property "Datasheet" "" (at 54.61 83.82 0) (hide yes) (show_name no) (do_not_autoplace no) (effects (font (size 1.27 1.27))))
  (property "Description" "Unpolarized capacitor" (at 54.61 83.82 0) (hide yes) (show_name no) (do_not_autoplace no) (effects (font (size 1.27 1.27))))
  (pin "1")
  (pin "2"))
 (symbol
  (lib_id "Connector:Conn_01x05_Pin")
  (at 236.22 83.82 0)
  (mirror y)
  (unit 1)
  (body_style 1)
  (exclude_from_sim no)
  (in_bom yes)
  (on_board yes)
  (in_pos_files yes)
  (dnp no)
  (property "Reference" "J1" (at 234.442 75.438 0) (show_name no) (do_not_autoplace no) (effects (font (size 1.27 1.27)) (justify right)))
  (property "Value" "Conn_01x05_Pin" (at 237.49 82.5501 0) (hide yes) (show_name no) (do_not_autoplace no) (effects (font (size 1.27 1.27)) (justify right)))
  (property "Footprint" "Connector_PinHeader_2.54mm:PinHeader_1x05_P2.54mm_Vertical" (at 236.22 83.82 0) (hide yes) (show_name no) (do_not_autoplace no) (effects (font (size 1.27 1.27))))
  (property "Datasheet" "" (at 236.22 83.82 0) (hide yes) (show_name no) (do_not_autoplace no) (effects (font (size 1.27 1.27))))
  (property "Description" "Generic connector, single row, 01x05, script generated" (at 236.22 83.82 0) (hide yes) (show_name no) (do_not_autoplace no) (effects (font (size 1.27 1.27))))
  (pin "3")
  (pin "5")
  (pin "4")
  (pin "2")
  (pin "1"))
 (symbol
  (lib_id "Device:L")
  (at 151.13 77.47 0)
  (unit 1)
  (body_style 1)
  (exclude_from_sim no)
  (in_bom yes)
  (on_board yes)
  (in_pos_files yes)
  (dnp no)
  (fields_autoplaced yes)
  (property "Reference" "L1" (at 152.4 76.1999 0) (show_name no) (do_not_autoplace no) (effects (font (size 1.27 1.27)) (justify left)))
  (property "Value" "SOT" (at 152.4 78.7399 0) (show_name no) (do_not_autoplace no) (effects (font (size 1.27 1.27)) (justify left)))
  (property "Footprint" "Inductor_SMD:L_0805_2012Metric" (at 151.13 77.47 0) (hide yes) (show_name no) (do_not_autoplace no) (effects (font (size 1.27 1.27))))
  (property "Datasheet" "" (at 151.13 77.47 0) (hide yes) (show_name no) (do_not_autoplace no) (effects (font (size 1.27 1.27))))
  (property "Description" "Inductor" (at 151.13 77.47 0) (hide yes) (show_name no) (do_not_autoplace no) (effects (font (size 1.27 1.27))))
  (pin "1")
  (pin "2"))
 (symbol
  (lib_id "power:VCC")
  (at 128.27 68.58 0)
  (unit 1)
  (body_style 1)
  (exclude_from_sim no)
  (in_bom yes)
  (on_board yes)
  (in_pos_files yes)
  (dnp no)
  (fields_autoplaced yes)
  (property "Reference" "#PWR04" (at 128.27 72.39 0) (hide yes) (show_name no) (do_not_autoplace no) (effects (font (size 1.27 1.27))))
  (property "Value" "VCC" (at 128.27 63.5 0) (show_name no) (do_not_autoplace no) (effects (font (size 1.27 1.27))))
  (property "Footprint" "" (at 128.27 68.58 0) (hide yes) (show_name no) (do_not_autoplace no) (effects (font (size 1.27 1.27))))
  (property "Datasheet" "" (at 128.27 68.58 0) (hide yes) (show_name no) (do_not_autoplace no) (effects (font (size 1.27 1.27))))
  (property "Description" "Power symbol creates a global label with name \"VCC\"" (at 128.27 68.58 0) (hide yes) (show_name no) (do_not_autoplace no) (effects (font (size 1.27 1.27))))
  (pin "1"))
 (symbol
  (lib_id "G4EML:NT3225SA")
  (at 82.55 81.28 0)
  (unit 1)
  (body_style 1)
  (exclude_from_sim no)
  (in_bom yes)
  (on_board yes)
  (in_pos_files yes)
  (dnp no)
  (property "Reference" "X1" (at 84.582 72.39 0) (show_name no) (do_not_autoplace no) (effects (font (size 1.27 1.27))))
  (property "Value" "NT3225SA 26 MHz" (at 84.455 74.93 0) (show_name no) (do_not_autoplace no) (effects (font (size 1.27 1.27))))
  (property "Footprint" "Crystal:Crystal_SMD_3225-4Pin_3.2x2.5mm" (at 82.55 81.28 0) (hide yes) (show_name no) (do_not_autoplace no) (effects (font (size 1.27 1.27))))
  (property "Datasheet" "" (at 82.55 81.28 0) (hide yes) (show_name no) (do_not_autoplace no) (effects (font (size 1.27 1.27))))
  (property "Description" "" (at 82.55 81.28 0) (hide yes) (show_name no) (do_not_autoplace no) (effects (font (size 1.27 1.27))))
  (pin "4")
  (pin "1")
  (pin "3")
  (pin "2"))
 (symbol
  (lib_id "power:GND")
  (at 127 100.33 0)
  (unit 1)
  (body_style 1)
  (exclude_from_sim no)
  (in_bom yes)
  (on_board yes)
  (in_pos_files yes)
  (dnp no)
  (fields_autoplaced yes)
  (property "Reference" "#PWR01" (at 127 106.68 0) (hide yes) (show_name no) (do_not_autoplace no) (effects (font (size 1.27 1.27))))
  (property "Value" "GND" (at 127 105.41 0) (show_name no) (do_not_autoplace no) (effects (font (size 1.27 1.27))))
  (property "Footprint" "" (at 127 100.33 0) (hide yes) (show_name no) (do_not_autoplace no) (effects (font (size 1.27 1.27))))
  (property "Datasheet" "" (at 127 100.33 0) (hide yes) (show_name no) (do_not_autoplace no) (effects (font (size 1.27 1.27))))
  (property "Description" "Power symbol creates a global label with name \"GND\" , ground" (at 127 100.33 0) (hide yes) (show_name no) (do_not_autoplace no) (effects (font (size 1.27 1.27))))
  (pin "1"))
 (symbol
  (lib_id "Device:C")
  (at 162.56 87.63 90)
  (unit 1)
  (body_style 1)
  (exclude_from_sim no)
  (in_bom yes)
  (on_board yes)
  (in_pos_files yes)
  (dnp no)
  (fields_autoplaced yes)
  (property "Reference" "C3" (at 162.56 80.01 90) (show_name no) (do_not_autoplace no) (effects (font (size 1.27 1.27))))
  (property "Value" "82pF" (at 162.56 82.55 90) (show_name no) (do_not_autoplace no) (effects (font (size 1.27 1.27))))
  (property "Footprint" "Capacitor_SMD:C_0805_2012Metric" (at 166.37 86.6648 0) (hide yes) (show_name no) (do_not_autoplace no) (effects (font (size 1.27 1.27))))
  (property "Datasheet" "" (at 162.56 87.63 0) (hide yes) (show_name no) (do_not_autoplace no) (effects (font (size 1.27 1.27))))
  (property "Description" "Unpolarized capacitor" (at 162.56 87.63 0) (hide yes) (show_name no) (do_not_autoplace no) (effects (font (size 1.27 1.27))))
  (pin "2")
  (pin "1"))
 (sheet_instances
  (path ""
   (page "1")))
 (embedded_fonts no))
